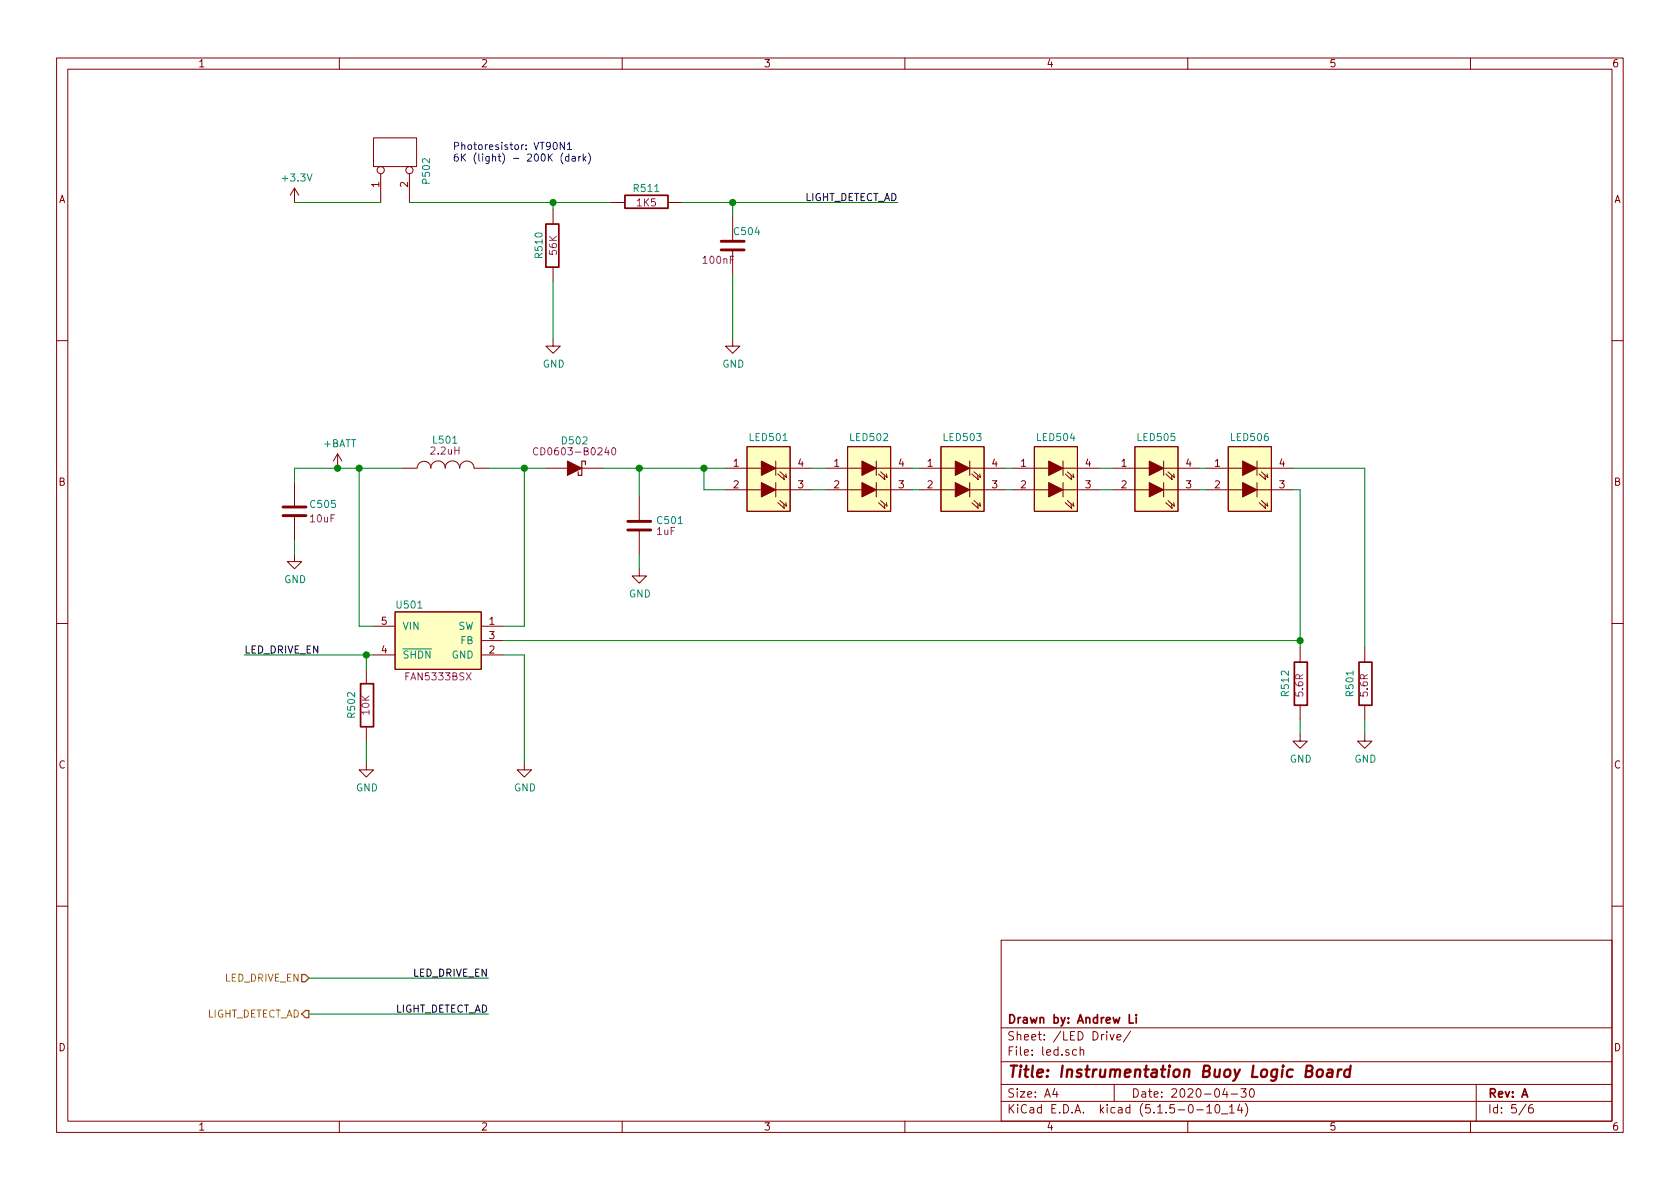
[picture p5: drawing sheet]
EESchema Schematic File Version 4
EELAYER 30 0
EELAYER END
$Descr A4 11693 8268
encoding utf-8
Sheet 5 6
Title "Instrumentation Buoy Logic Board"
Date "2020-04-30"
Rev "A"
Comp "Drawn by: Andrew Li"
Comment1 ""
Comment2 ""
Comment3 ""
Comment4 ""
$EndDescr
Wire Wire Line
	2050 1400 2650 1400
Wire Wire Line
	3850 2350 3850 1950
Wire Wire Line
	2150 7050 3400 7050
Wire Wire Line
	2150 6800 3400 6800
Text Label 3400 7050 2    50   ~ 0
LIGHT_DETECT_AD
Text Label 3400 6800 2    50   ~ 0
LED_DRIVE_EN
Text Label 6250 1400 2    50   ~ 0
LIGHT_DETECT_AD
Wire Wire Line
	5100 2350 5100 1900
Wire Wire Line
	5100 1500 5100 1400
Connection ~ 5100 1400
Text Notes 3150 1125 0    50   ~ 0
Photoresistor: VT90N1\n6K (light) - 200K (dark)
$Comp
L Resistors:ECS00085 R510
U 1 1
P 3850 1700
AR Path="/53810CFF/53B8DDA8" Ref="R510"  Part="1" 
AR Path="/5EAAF227/53B8DDA8" Ref="R?"  Part="1" 
AR Path="/5EAAF227/5EAB5813/53B8DDA8" Ref="R?"  Part="1" 
F 0 "R510" H 3850 1800 50  0000 C CNN
F 1 "ECS00085" H 3850 1950 50  0001 C CNN
F 2 "ECFootprints:EC0603" H 3850 1630 30  0001 C CNN
F 3 "${INTERNAL_PARTS_LIB}/Datasheets/Resistors/Vishay - CRCW Series - Thick Film.pdf" H 3850 1700 30  0001 C CNN
F 4 "56K" H 3850 1700 50  0000 C CNN "Component Value"
F 5 "CRCW060356K0FKEAHP" H 3850 1600 50  0001 C CNN "Manufacturer Part Number"
F 6 "Vishay" H 3850 1850 50  0001 C CNN "Manufacturer"
F 7 "CRCW Series" H 3850 1500 50  0001 C CNN "Series"
F 8 "56K, 0603, 1%, 0.25W, Thick Film, High Power" H 3850 1400 50  0001 C CNN "Part Description"
	1    3850 1700
	0    -1   -1   0   
$EndComp
$Comp
L Capacitors:ECS00075 C504
U 1 1
P 5100 1700
AR Path="/53810CFF/53B8DE4F" Ref="C504"  Part="1" 
AR Path="/5EAAF227/53B8DE4F" Ref="C?"  Part="1" 
AR Path="/5EAAF227/5EAB5813/53B8DE4F" Ref="C?"  Part="1" 
F 0 "C504" H 5100 1800 50  0000 L CNN
F 1 "ECS00075" V 4850 1550 50  0001 L CNN
F 2 "ECFootprints:EC0603_C" H 5138 1550 30  0001 C CNN
F 3 "${INTERNAL_PARTS_LIB}/Datasheets/Capacitors/Murata GRM Capacitors/GRM188R71C104KA01#.pdf" H 5100 1700 50  0001 C CNN
F 4 "100nF" H 5000 1600 50  0000 C CNN "Component Value"
F 5 "GRM188R71C104KA01D" V 5250 1700 50  0001 C CNN "Manfacturer Part Number"
F 6 "Murata" V 4950 1700 50  0001 C CNN "Manufacturer"
F 7 "GRM Series" V 5350 1700 50  0001 C CNN "Series"
F 8 "100nF, 0603, 10%, 16V, X7R, Ceramic" V 5450 1650 50  0001 C CNN "Part Description"
	1    5100 1700
	1    0    0    -1  
$EndComp
$Comp
L Resistors:ECS00083 R511
U 1 1
P 4500 1400
AR Path="/53810CFF/53D2EA70" Ref="R511"  Part="1" 
AR Path="/5EAAF227/53D2EA70" Ref="R?"  Part="1" 
AR Path="/5EAAF227/5EAB5813/53D2EA70" Ref="R?"  Part="1" 
F 0 "R511" H 4500 1500 50  0000 C CNN
F 1 "ECS00083" H 4500 1650 50  0001 C CNN
F 2 "ECFootprints:EC0603" H 4500 1330 30  0001 C CNN
F 3 "${INTERNAL_PARTS_LIB}/Datasheets/Resistors/Bourns - CR Series - Thick Film.pdf" H 4500 1400 30  0001 C CNN
F 4 "1K5" H 4500 1400 50  0000 C CNN "Component Value"
F 5 "CR0603-FX-1501ELF" H 4500 1300 50  0001 C CNN "Manufacturer Part Number"
F 6 "Bourns" H 4500 1550 50  0001 C CNN "Manufacturer"
F 7 "CR Series" H 4500 1200 50  0001 C CNN "Series"
F 8 "1K5, 0603, 1%,  0.1W, Thick Film" H 4500 1100 50  0001 C CNN "Part Description"
	1    4500 1400
	1    0    0    -1  
$EndComp
Wire Wire Line
	4250 1400 3850 1400
Wire Wire Line
	4750 1400 5100 1400
Wire Wire Line
	5100 1400 6250 1400
Wire Wire Line
	3850 1400 3850 1450
$Comp
L power:+BATT #PWR0520
U 1 1
P 2350 3250
F 0 "#PWR0520" H 2350 3100 50  0001 C CNN
F 1 "+BATT" H 2365 3423 50  0000 C CNN
F 2 "" H 2350 3250 50  0001 C CNN
F 3 "" H 2350 3250 50  0001 C CNN
	1    2350 3250
	1    0    0    -1  
$EndComp
$Comp
L Connectors:ECS00004 P502
U 1 1
P 2750 1050
F 0 "P502" H 2617 834 50  0000 C CNN
F 1 "ECS00004" H 2750 800 50  0001 C CNN
F 2 "ECFootprints:ECS00004F" V 2600 950 50  0001 C CNN
F 3 "${INTERNAL_PARTS_LIB}/Datasheets/Connectors/Molex - KK Series - Through Hole Headers.pdf" H 2617 758 50  0001 C CNN
F 4 "2x1" H 2750 700 50  0001 C CNN "Component Value"
F 5 "22-28-4020" H 2617 834 50  0001 C CNN "Manufacturer Part Number"
F 6 "Molex" H 2750 1300 50  0001 C CNN "Manufacturer"
F 7 "KK Series" H 2750 600 50  0001 C CNN "Series"
F 8 "2-way, header, 2.54mm pitch, vertical, through hole, KK Series" H 2750 500 50  0001 C CNN "Part Description"
	1    2750 1050
	0    -1   -1   0   
$EndComp
Text HLabel 2150 6800 0    50   Input ~ 0
LED_DRIVE_EN
Text HLabel 2150 7050 0    50   Output ~ 0
LIGHT_DETECT_AD
$Comp
L Diodes:ECS00037 D502
U 1 1
P 4000 3250
F 0 "D502" H 4000 3443 50  0000 C CNN
F 1 "ECS00037" H 4000 3450 50  0001 C CNN
F 2 "ECFootprints:EC0603_DIODE" H 4000 3250 50  0001 C CNN
F 3 "${INTERNAL_PARTS_LIB}/Datasheets/Diodes/Bourns - CD0603 - Schottkey Barrier Diode.pdf" H 4000 3250 50  0001 C CNN
F 4 "CD0603-B0240" H 4000 3367 50  0000 C CNN "Manufacturer Part Number"
F 5 "Bourns" H 4000 3050 50  0001 C CNN "Manufacturer"
F 6 "Schottky, Single, 0.1A, SMD" H 4000 2950 50  0001 C CNN "Part Description"
	1    4000 3250
	1    0    0    -1  
$EndComp
$Comp
L power:+3.3V #PWR011
U 1 1
P 2050 1400
F 0 "#PWR011" H 2050 1250 50  0001 C CNN
F 1 "+3.3V" H 2065 1573 50  0000 C CNN
F 2 "" H 2050 1400 50  0001 C CNN
F 3 "" H 2050 1400 50  0001 C CNN
	1    2050 1400
	1    0    0    -1  
$EndComp
$Comp
L LEDs:ECS00208 LED501
U 1 1
P 5350 3350
F 0 "LED501" H 5350 3666 50  0000 C CNN
F 1 "ECS00208" H 5350 3550 50  0001 C CNN
F 2 "ECFootprints:CLV1A-FKB" H 5400 3200 50  0001 C CNN
F 3 "${INTERNAL_PARTS_LIB}/Datasheets/LEDs/CLA2AWKW(931).pdf" H 5350 3450 50  0001 C CNN
F 4 "White" H 5350 3650 50  0001 C CNN "Component Value"
F 5 "CLA2A-WKW-CYBZ0343TR-ND" H 5350 3300 50  0001 C CNN "Manufacturer Part Number"
F 6 "Cree Inc." H 5350 3150 50  0001 C CNN "Manufacturer"
F 7 "CLA2A-WKW Series" H 5350 3000 50  0001 C CNN "Series"
F 8 "LED COOL WHITE DIFF 4PLCC SMD" H 5350 2900 50  0001 C CNN "Part Description"
	1    5350 3350
	1    0    0    -1  
$EndComp
Text Label 1700 4550 0    50   ~ 0
LED_DRIVE_EN
$Comp
L Resistors:ECS00045 R502
U 1 1
P 2550 4900
F 0 "R502" H 2450 4800 50  0000 L CNN
F 1 "ECS00045" H 2550 5150 50  0001 C CNN
F 2 "ECFootprints:EC0603" H 2550 4830 30  0001 C CNN
F 3 "${INTERNAL_PARTS_LIB}/Datasheets/Resistors/Panasonic - ERJ Series - Thick Film.pdf" H 2550 4900 30  0001 C CNN
F 4 "10K" H 2475 4900 50  0000 L CNN "Component Value"
F 5 "ERJ3GEYJ103V" H 2550 4800 50  0001 C CNN "Manufacturer Part Number"
F 6 "Panasonic" H 2550 5050 50  0001 C CNN "Manufacturer"
F 7 "ERJ Series" H 2550 4700 50  0001 C CNN "Series"
F 8 "10K, 0603, 5%, 0.1W, Thick Film" H 2550 4600 50  0001 C CNN "Part Description"
	1    2550 4900
	0    1    1    0   
$EndComp
$Comp
L Capacitors:ECS00052 C501
U 1 1
P 4450 3650
F 0 "C501" H 4565 3688 50  0000 L CNN
F 1 "ECS00052" V 4200 3500 50  0001 L CNN
F 2 "ECFootprints:EC0603_C" H 4488 3500 30  0001 C CNN
F 3 "${INTERNAL_PARTS_LIB}/Datasheets/Capacitors/Murata GRM Capacitors/GRM188R61H105KAAL#.pdf" H 4450 3650 50  0001 C CNN
F 4 "1uF" H 4565 3612 50  0000 L CNN "Component Value"
F 5 "GRM188R61H105KAALD" V 4600 3650 50  0001 C CNN "Manfacturer Part Number"
F 6 "Murata" V 4300 3650 50  0001 C CNN "Manufacturer"
F 7 "GRM Series" V 4700 3650 50  0001 C CNN "Series"
F 8 "1uF, 0603, 10%, 50V, X5R, Ceramic" V 4800 3600 50  0001 C CNN "Part Description"
	1    4450 3650
	1    0    0    -1  
$EndComp
$Comp
L Capacitors:ECS00051 C505
U 1 1
P 2050 3550
F 0 "C505" H 2150 3600 50  0000 L CNN
F 1 "ECS00051" V 1800 3400 50  0001 L CNN
F 2 "ECFootprints:EC1206" H 2088 3400 30  0001 C CNN
F 3 "${INTERNAL_PARTS_LIB}/Datasheets/Capacitors/Murata GRM Capacitors/GRM31CR61H106KA12#.pdf" H 2050 3550 50  0001 C CNN
F 4 "10uF" H 2150 3500 50  0000 L CNN "Component Value"
F 5 "GRM31CR61H106KA12L" V 2200 3550 50  0001 C CNN "Manfacturer Part Number"
F 6 "Murata" V 1900 3550 50  0001 C CNN "Manufacturer"
F 7 "GRM Series" V 2300 3550 50  0001 C CNN "Series"
F 8 "10uF, 1206, 10%, 50V, X5R, Ceramic" V 2400 3500 50  0001 C CNN "Part Description"
	1    2050 3550
	1    0    0    -1  
$EndComp
Wire Wire Line
	2850 1400 3850 1400
Connection ~ 3850 1400
$Comp
L Inductors:ECS00210 L501
U 1 1
P 3100 3250
F 0 "L501" V 3293 3250 50  0000 C CNN
F 1 "ECS00210" V 2950 3250 50  0001 C CNN
F 2 "ECFootprints:VLS3015CX-2R2M-1" H 3100 3250 50  0001 C CNN
F 3 "${INTERNAL_PARTS_LIB}/Datasheets/Inductors/TDK - VLS3015CX-1.pdf" H 3100 3250 50  0001 C CNN
F 4 "2.2uH" V 3217 3250 50  0000 C CNN "Component Value"
F 5 "VLS3015CX-2R2M-1" V 3300 3250 50  0001 C CNN "Manufacturer Part Number"
F 6 "TDK" V 3400 3250 50  0001 C CNN "Manufacturer"
F 7 "VLS-CX-1" V 3500 3250 50  0001 C CNN "Series"
F 8 "IND PWR CIR WOUND FERRITE MATERI" V 3600 3250 50  0001 C CNN "Part Description"
	1    3100 3250
	0    -1   -1   0   
$EndComp
$Comp
L Resistors:ECS00213 R512
U 1 1
P 9050 4750
F 0 "R512" H 8950 4650 50  0000 L CNN
F 1 "ECS00213" H 9050 5000 50  0001 C CNN
F 2 "ECFootprints:EC0603" H 9050 4680 30  0001 C CNN
F 3 "${INTERNAL_PARTS_LIB}/Datasheets/Resistors/Panasonic - ERJ Series - Thick Film.pdf" H 9050 4750 30  0001 C CNN
F 4 "5.6R" H 8975 4750 50  0000 L CNN "Component Value"
F 5 "ERJ-3RQF5R6V" H 9050 4650 50  0001 C CNN "Manufacturer Part Number"
F 6 "Panasonic" H 9050 4900 50  0001 C CNN "Manufacturer"
F 7 "ERJ Series" H 9050 4550 50  0001 C CNN "Series"
F 8 "RES SMD 5.6 OHM 1% 1/10W 0603" H 9050 4450 50  0001 C CNN "Part Description"
	1    9050 4750
	0    1    1    0   
$EndComp
$Comp
L Resistors:ECS00213 R501
U 1 1
P 9500 4750
F 0 "R501" H 9400 4650 50  0000 L CNN
F 1 "ECS00213" H 9500 5000 50  0001 C CNN
F 2 "ECFootprints:EC0603" H 9500 4680 30  0001 C CNN
F 3 "${INTERNAL_PARTS_LIB}/Datasheets/Resistors/Panasonic - ERJ Series - Thick Film.pdf" H 9500 4750 30  0001 C CNN
F 4 "5.6R" H 9425 4750 50  0000 L CNN "Component Value"
F 5 "ERJ-3RQF5R6V" H 9500 4650 50  0001 C CNN "Manufacturer Part Number"
F 6 "Panasonic" H 9500 4900 50  0001 C CNN "Manufacturer"
F 7 "ERJ Series" H 9500 4550 50  0001 C CNN "Series"
F 8 "RES SMD 5.6 OHM 1% 1/10W 0603" H 9500 4450 50  0001 C CNN "Part Description"
	1    9500 4750
	0    1    1    0   
$EndComp
Wire Wire Line
	9050 5000 9050 5100
Wire Wire Line
	9050 4500 9050 4450
$Comp
L LEDs:ECS00208 LED503
U 1 1
P 6700 3350
F 0 "LED503" H 6700 3666 50  0000 C CNN
F 1 "ECS00208" H 6700 3550 50  0001 C CNN
F 2 "ECFootprints:CLV1A-FKB" H 6750 3200 50  0001 C CNN
F 3 "${INTERNAL_PARTS_LIB}/Datasheets/LEDs/CLA2AWKW(931).pdf" H 6700 3450 50  0001 C CNN
F 4 "White" H 6700 3650 50  0001 C CNN "Component Value"
F 5 "CLA2A-WKW-CYBZ0343TR-ND" H 6700 3300 50  0001 C CNN "Manufacturer Part Number"
F 6 "Cree Inc." H 6700 3150 50  0001 C CNN "Manufacturer"
F 7 "CLA2A-WKW Series" H 6700 3000 50  0001 C CNN "Series"
F 8 "LED COOL WHITE DIFF 4PLCC SMD" H 6700 2900 50  0001 C CNN "Part Description"
	1    6700 3350
	1    0    0    -1  
$EndComp
$Comp
L LEDs:ECS00208 LED505
U 1 1
P 8050 3350
F 0 "LED505" H 8050 3666 50  0000 C CNN
F 1 "ECS00208" H 8050 3550 50  0001 C CNN
F 2 "ECFootprints:CLV1A-FKB" H 8100 3200 50  0001 C CNN
F 3 "${INTERNAL_PARTS_LIB}/Datasheets/LEDs/CLA2AWKW(931).pdf" H 8050 3450 50  0001 C CNN
F 4 "White" H 8050 3650 50  0001 C CNN "Component Value"
F 5 "CLA2A-WKW-CYBZ0343TR-ND" H 8050 3300 50  0001 C CNN "Manufacturer Part Number"
F 6 "Cree Inc." H 8050 3150 50  0001 C CNN "Manufacturer"
F 7 "CLA2A-WKW Series" H 8050 3000 50  0001 C CNN "Series"
F 8 "LED COOL WHITE DIFF 4PLCC SMD" H 8050 2900 50  0001 C CNN "Part Description"
	1    8050 3350
	1    0    0    -1  
$EndComp
$Comp
L LEDs:ECS00208 LED506
U 1 1
P 8700 3350
F 0 "LED506" H 8700 3666 50  0000 C CNN
F 1 "ECS00208" H 8700 3550 50  0001 C CNN
F 2 "ECFootprints:CLV1A-FKB" H 8750 3200 50  0001 C CNN
F 3 "${INTERNAL_PARTS_LIB}/Datasheets/LEDs/CLA2AWKW(931).pdf" H 8700 3450 50  0001 C CNN
F 4 "White" H 8700 3650 50  0001 C CNN "Component Value"
F 5 "CLA2A-WKW-CYBZ0343TR-ND" H 8700 3300 50  0001 C CNN "Manufacturer Part Number"
F 6 "Cree Inc." H 8700 3150 50  0001 C CNN "Manufacturer"
F 7 "CLA2A-WKW Series" H 8700 3000 50  0001 C CNN "Series"
F 8 "LED COOL WHITE DIFF 4PLCC SMD" H 8700 2900 50  0001 C CNN "Part Description"
	1    8700 3350
	1    0    0    -1  
$EndComp
$Comp
L power:GND #PWR0117
U 1 1
P 9050 5100
F 0 "#PWR0117" H 9050 4850 50  0001 C CNN
F 1 "GND" H 9055 4927 50  0000 C CNN
F 2 "" H 9050 5100 50  0001 C CNN
F 3 "" H 9050 5100 50  0001 C CNN
	1    9050 5100
	1    0    0    -1  
$EndComp
$Comp
L power:GND #PWR0118
U 1 1
P 9500 5100
F 0 "#PWR0118" H 9500 4850 50  0001 C CNN
F 1 "GND" H 9505 4927 50  0000 C CNN
F 2 "" H 9500 5100 50  0001 C CNN
F 3 "" H 9500 5100 50  0001 C CNN
	1    9500 5100
	1    0    0    -1  
$EndComp
Wire Wire Line
	9500 5100 9500 5000
$Comp
L power:GND #PWR0119
U 1 1
P 4450 3950
F 0 "#PWR0119" H 4450 3700 50  0001 C CNN
F 1 "GND" H 4455 3777 50  0000 C CNN
F 2 "" H 4450 3950 50  0001 C CNN
F 3 "" H 4450 3950 50  0001 C CNN
	1    4450 3950
	1    0    0    -1  
$EndComp
$Comp
L LEDs:ECS00208 LED502
U 1 1
P 6050 3350
F 0 "LED502" H 6050 3666 50  0000 C CNN
F 1 "ECS00208" H 6050 3550 50  0001 C CNN
F 2 "ECFootprints:CLV1A-FKB" H 6100 3200 50  0001 C CNN
F 3 "${INTERNAL_PARTS_LIB}/Datasheets/LEDs/CLA2AWKW(931).pdf" H 6050 3450 50  0001 C CNN
F 4 "White" H 6050 3650 50  0001 C CNN "Component Value"
F 5 "CLA2A-WKW-CYBZ0343TR-ND" H 6050 3300 50  0001 C CNN "Manufacturer Part Number"
F 6 "Cree Inc." H 6050 3150 50  0001 C CNN "Manufacturer"
F 7 "CLA2A-WKW Series" H 6050 3000 50  0001 C CNN "Series"
F 8 "LED COOL WHITE DIFF 4PLCC SMD" H 6050 2900 50  0001 C CNN "Part Description"
	1    6050 3350
	1    0    0    -1  
$EndComp
$Comp
L LEDs:ECS00208 LED504
U 1 1
P 7350 3350
F 0 "LED504" H 7350 3666 50  0000 C CNN
F 1 "ECS00208" H 7350 3550 50  0001 C CNN
F 2 "ECFootprints:CLV1A-FKB" H 7400 3200 50  0001 C CNN
F 3 "${INTERNAL_PARTS_LIB}/Datasheets/LEDs/CLA2AWKW(931).pdf" H 7350 3450 50  0001 C CNN
F 4 "White" H 7350 3650 50  0001 C CNN "Component Value"
F 5 "CLA2A-WKW-CYBZ0343TR-ND" H 7350 3300 50  0001 C CNN "Manufacturer Part Number"
F 6 "Cree Inc." H 7350 3150 50  0001 C CNN "Manufacturer"
F 7 "CLA2A-WKW Series" H 7350 3000 50  0001 C CNN "Series"
F 8 "LED COOL WHITE DIFF 4PLCC SMD" H 7350 2900 50  0001 C CNN "Part Description"
	1    7350 3350
	1    0    0    -1  
$EndComp
$Comp
L power:GND #PWR0120
U 1 1
P 2050 3850
F 0 "#PWR0120" H 2050 3600 50  0001 C CNN
F 1 "GND" H 2055 3677 50  0000 C CNN
F 2 "" H 2050 3850 50  0001 C CNN
F 3 "" H 2050 3850 50  0001 C CNN
	1    2050 3850
	1    0    0    -1  
$EndComp
$Comp
L power:GND #PWR0121
U 1 1
P 2550 5300
F 0 "#PWR0121" H 2550 5050 50  0001 C CNN
F 1 "GND" H 2555 5127 50  0000 C CNN
F 2 "" H 2550 5300 50  0001 C CNN
F 3 "" H 2550 5300 50  0001 C CNN
	1    2550 5300
	1    0    0    -1  
$EndComp
$Comp
L power:GND #PWR0122
U 1 1
P 3650 5300
F 0 "#PWR0122" H 3650 5050 50  0001 C CNN
F 1 "GND" H 3655 5127 50  0000 C CNN
F 2 "" H 3650 5300 50  0001 C CNN
F 3 "" H 3650 5300 50  0001 C CNN
	1    3650 5300
	1    0    0    -1  
$EndComp
Wire Wire Line
	2550 5150 2550 5300
Wire Wire Line
	3650 4550 3650 5300
$Comp
L Voltage_Regulators:ECS00207 U?
U 1 1
P 3050 4450
AR Path="/5EBC5294" Ref="U?"  Part="1" 
AR Path="/53810CFF/5EBC5294" Ref="U501"  Part="1" 
F 0 "U501" H 2850 4700 50  0000 C CNN
F 1 "ECS00207" H 3050 4700 50  0001 C CNN
F 2 "ECFootprints:ECSOT23-5" H 3000 4150 50  0001 C CNN
F 3 "${INTERNAL_PARTS_LIB}/Datasheets/Voltage Regulators/FAN5333B-D.pdf" H 3150 4350 50  0001 C CNN
F 4 "FAN5333BSX" H 3050 4200 50  0000 C CNN "Manufacturer Part Number"
F 5 "ON Semiconductor" H 3050 4150 50  0001 C CNN "Manufacturer"
F 6 "IC LED DRIVER RGLTR DIM SOT23-5" H 3050 4150 50  0001 C CNN "Part Description"
	1    3050 4450
	1    0    0    -1  
$EndComp
Wire Wire Line
	2600 4550 2550 4550
Wire Wire Line
	2550 4650 2550 4550
Connection ~ 2550 4550
Wire Wire Line
	2550 4550 1700 4550
Wire Wire Line
	3500 4350 3650 4350
Wire Wire Line
	3500 4450 9050 4450
Wire Wire Line
	3500 4550 3650 4550
Wire Wire Line
	3650 4350 3650 3250
Wire Wire Line
	3650 3250 3800 3250
Wire Wire Line
	3400 3250 3650 3250
Connection ~ 3650 3250
Wire Wire Line
	2800 3250 2500 3250
Wire Wire Line
	2050 3250 2050 3350
Connection ~ 2350 3250
Wire Wire Line
	2350 3250 2050 3250
Wire Wire Line
	2050 3750 2050 3850
Wire Wire Line
	4200 3250 4450 3250
Wire Wire Line
	5050 3400 4900 3400
Wire Wire Line
	4900 3400 4900 3250
Connection ~ 4900 3250
Wire Wire Line
	4900 3250 5050 3250
Wire Wire Line
	4450 3450 4450 3250
Connection ~ 4450 3250
Wire Wire Line
	4450 3250 4900 3250
Wire Wire Line
	4450 3950 4450 3850
Wire Wire Line
	9000 3400 9050 3400
Wire Wire Line
	9050 3400 9050 4450
Connection ~ 9050 4450
Wire Wire Line
	9500 3250 9000 3250
Wire Wire Line
	9500 3250 9500 4500
Wire Wire Line
	2600 4350 2500 4350
Wire Wire Line
	2500 4350 2500 3250
Connection ~ 2500 3250
Wire Wire Line
	2500 3250 2350 3250
$Comp
L power:GND #PWR0123
U 1 1
P 3850 2350
F 0 "#PWR0123" H 3850 2100 50  0001 C CNN
F 1 "GND" H 3855 2177 50  0000 C CNN
F 2 "" H 3850 2350 50  0001 C CNN
F 3 "" H 3850 2350 50  0001 C CNN
	1    3850 2350
	1    0    0    -1  
$EndComp
$Comp
L power:GND #PWR0124
U 1 1
P 5100 2350
F 0 "#PWR0124" H 5100 2100 50  0001 C CNN
F 1 "GND" H 5105 2177 50  0000 C CNN
F 2 "" H 5100 2350 50  0001 C CNN
F 3 "" H 5100 2350 50  0001 C CNN
	1    5100 2350
	1    0    0    -1  
$EndComp
Wire Wire Line
	5650 3250 5750 3250
Wire Wire Line
	5650 3400 5750 3400
Wire Wire Line
	6350 3250 6400 3250
Wire Wire Line
	6350 3400 6400 3400
Wire Wire Line
	7000 3250 7050 3250
Wire Wire Line
	7000 3400 7050 3400
Wire Wire Line
	7650 3250 7750 3250
Wire Wire Line
	7650 3400 7750 3400
Wire Wire Line
	8350 3250 8400 3250
Wire Wire Line
	8350 3400 8400 3400
$EndSCHEMATC
